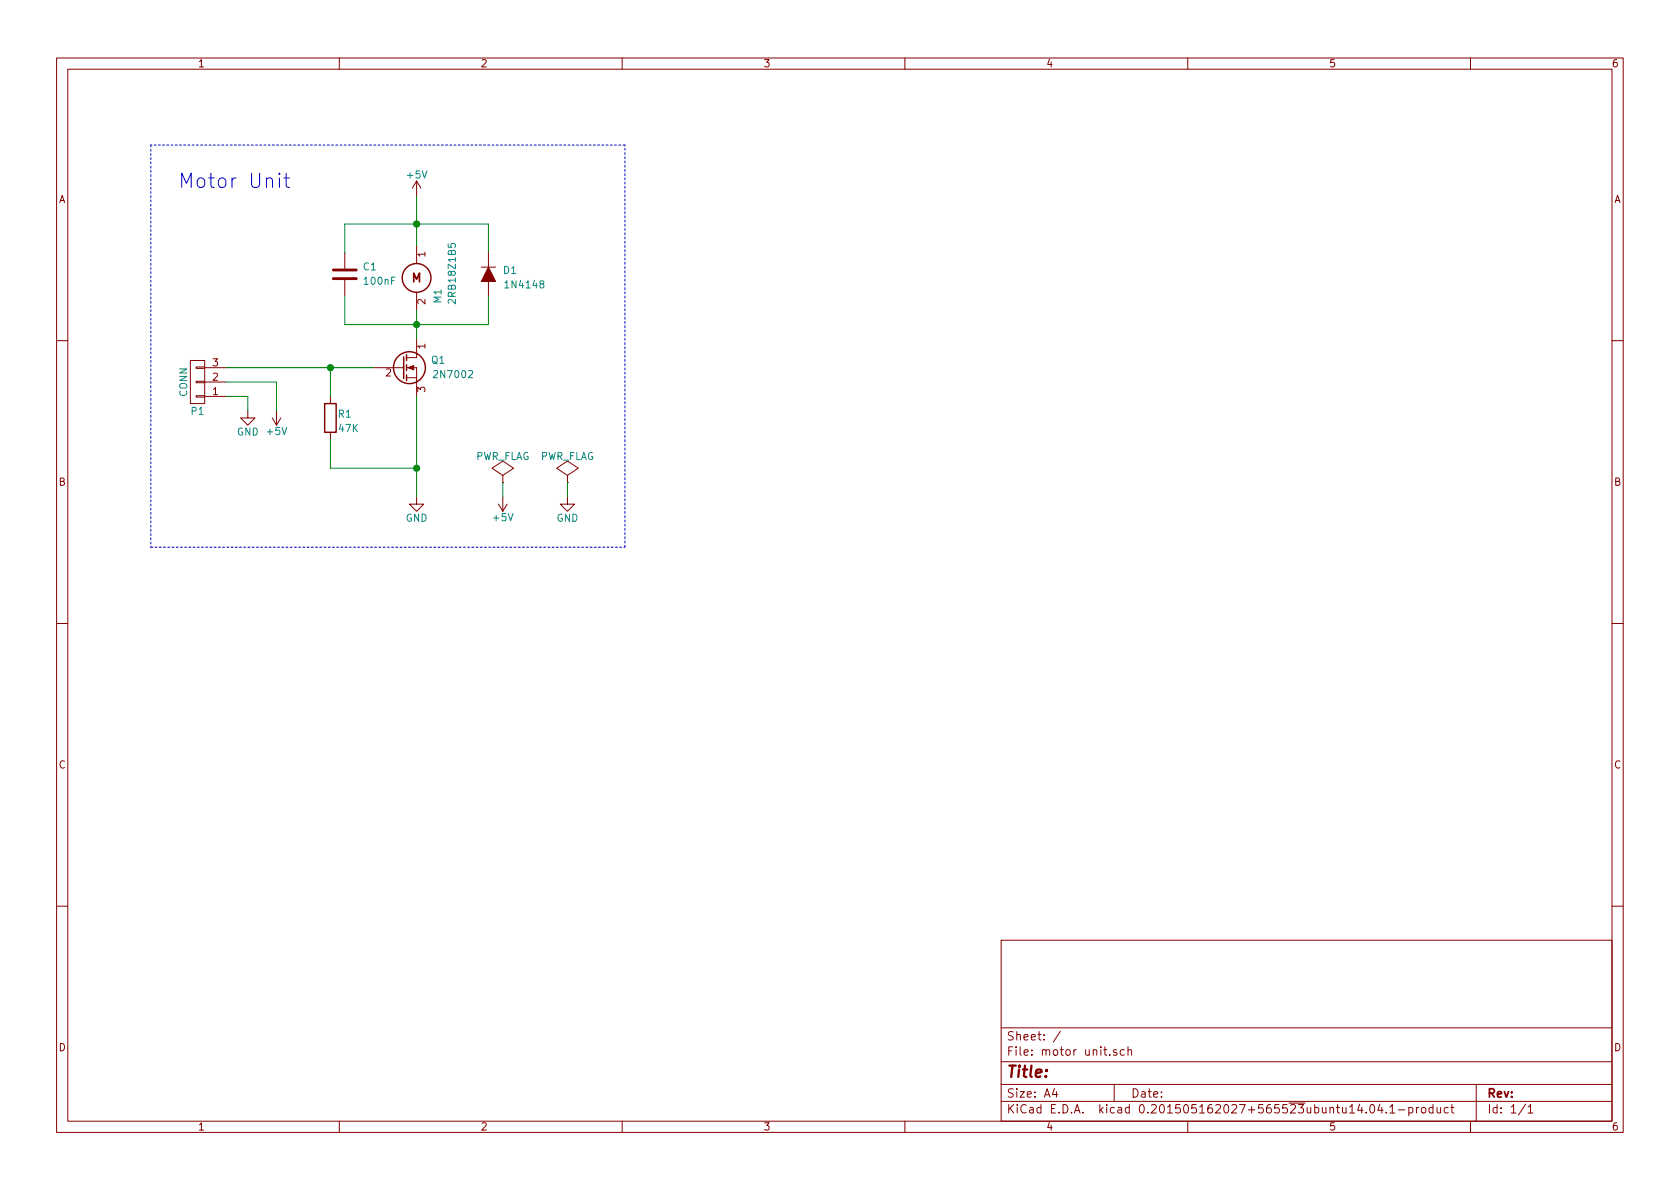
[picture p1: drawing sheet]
<svg xmlns="http://www.w3.org/2000/svg" width="297mm" height="210mm" viewBox="0 0 297 210" stroke-linecap="round" stroke-linejoin="round" font-family="sans-serif">
<g fill="none" stroke="#840000" stroke-width=".18">
<path d="M10 10.3h277v189.9h-277zM12 12.2h273v186.1h-273zM60 10.3v1.9M110 10.3v1.9M160 10.3v1.9M210 10.3v1.9M260 10.3v1.9M73.7 32v2.5M73.7 32l-.8 1.3M73.7 32l.7 1.3M61 44.7v2.8M61 49.5v2.8"/>
<path d="M73.7 59.9v3.3h-1.8M73.7 43.4v3.1M73.7 51.8v3.1M85.1 47.2h2.5M86.4 44.7v2.5M86.4 49.8v2.5M10 60.2h2M33.7 63.7h2.5v7.7h-2.5zM34.7 64.9h1.5v.2h-1.5zM34.7 67.4h1.5v.3h-1.5zM34.7 70h1.5v.2h-1.5zM36.2 65h3.8"/>
<path d="M36.2 70.1h3.8M36.2 67.6h3.8M43.8 72.6v1.3h1.3l-1.3 1.3-1.3-1.3h1.3M48.1 73.9l.8 1.3M48.9 72.6v2.6M49.7 73.9l-.8 1.3M58.4 70.1v1.3M58.4 76.4v1.3M66 65h5.4M71.9 66.8h1.8M71.9 65h1.8v5.1M285 60.2h2"/>
<path d="M73.7 87.9v1.2h1.2l-1.2 1.3-1.3-1.3h1.3M88.1 89.1l.8 1.3M88.9 85.3h.1M88.9 84.1l1.9-1.3-1.9-1.3-1.9 1.3 1.9 1.3v1.2M88.9 87.9v2.5M89.7 89.1l-.8 1.3M100.3 85.3h.1M100.3 84.1l1.9-1.3-1.9-1.3-1.9 1.3 1.9 1.3v1.2M100.3 87.9v1.2h1.3l-1.3 1.3-1.2-1.3h1.2M10 110.3h2M285 110.3h2M10 160.2h2"/>
<path d="M177 166.3h108v32h-108zM285 160.2h2M60 198.3v1.9M110 198.3v1.9M160 198.3v1.9M177 194.8h108M177 191.8h108M177 187.8h108M177 181.8h108M186.4 192.5l-.3 1h.9M186.8 193v1M187.5 182.3l-1.3 2"/>
<path d="M196.2 186.5v.1M197 191.8v3M197.4 185.7a.37 .37 0 0 0-.6 .1l.1 .2 .5 .2 .1 .1-.2 .3-.5-.1M198.8 185.7l-.5-.1-.2 .3v.6l.2 .1 .5-.1M199.4 185.7l.2-.1 .4 .1 .1 .9M199.4 185.1v1.5M210 198.3v1.9M242.3 195.5l.2-.2a.81 .81 0 0 1 .6 .6 .81 .81 0 0 1-.3 .8l-.1 .1a.79 .79 0 0 1-.4-1.3zM244 195.2l-.4 1.1h1M244.3 195.8v1M245.1 196.7v.1M245.7 195.8l.5-.5v1.5"/>
<path d="M245.7 196.8h.9M247.2 196.3h1.2M249.1 195.9l.4-.1 .3 .3-.1 .6h-.6M249.1 195.8v1.5M250.4 195.8v1M250.9 195.8l-.5 .3M251.4 196l.2-.2 .4 .2 .1 .5-.1 .2-.4 .1-.2-.1zM253.4 195.9l-.5-.1-.2 .3v.6l.2 .1 .5-.1M253.4 195.3v1.5M254.1 195.8l.1 .9 .3 .1 .2-.1M254.7 195.8v1M256.1 195.9l-.5-.1-.3 .3 .1 .6 .2 .1 .5-.1"/>
<path d="M256.5 195.8h.6M256.7 195.3v1.3l.4 .2M260 198.3v1.9M261 191.8v6.5M269.7 195.2l-1.2 2M270.2 195.8l.4-.5v1.5M270.2 196.8h.8"/>
</g>
<g fill="none" stroke="#840000" stroke-width=".25">
<path d="M57.4 71.4h2v5h-2zM71.4 63.1v3.8M71.9 62.7v1M71.9 64.5v1M71.9 66.3v1"/>
<circle cx="73.7" cy="49.1" r="2.54"/>
<circle cx="72.4" cy="65" r="2.82"/>
</g>
<path d="M58.9 49.3h4.1M58.9 47.7h4.1" fill="none" stroke="#840000" stroke-width=".51"/>
<g fill="#840000" stroke="#840000" stroke-width=".18">
<path d="M72.1 65l1.1-.4v.8z"/>
<path d="M86.4 47.2l1.2 2.6h-2.5z"/>
</g>
<path d="M73.7 34.5v8.9M61 44.7v-5.1h25.4v5.1M61 52.3v5.1h25.4v-5.1M73.7 54.9v5M40 67.6h8.9v5M40 70.1h3.8v2.5M40 65h26M58.4 65v5.1M58.4 77.7v5.1h15.3M73.7 70.1v17.8M88.9 85.3v2.6M100.3 85.3v2.6" fill="none" stroke="#008400" stroke-width=".18"/>
<g fill="#008400" stroke="#008400" stroke-width=".25">
<circle cx="73.7" cy="39.6" r=".51"/>
<circle cx="73.7" cy="57.4" r=".51"/>
<circle cx="58.4" cy="65" r=".51"/>
<circle cx="73.7" cy="82.8" r=".51"/>
</g>
<path d="M79.2 43.1v.6l.6 .1-.1-.2 .1-.5h.6l.1 .2-.1 .5" fill="none" stroke="#008484" stroke-width=".18"/>
<path d="M32.1 33.1v-2.5l.9 1.8 .8-1.8v2.5" fill="none" stroke="#0000c2" stroke-width=".18"/>
<path d="M26.7 25.6v71.2M110.5 25.6h-83.8M26.7 96.8h83.8M110.5 96.8v-71.2" fill="none" stroke="#0000c2" stroke-width=".18" stroke-dasharray=".3 .4"/>
<text font-size="3.5" fill="#0000c2" x="33.9" y="33.3">Motor Unit</text>
<text font-size="2.8" fill="#840000" x="178" y="190.5">Title:</text>
<g font-size="2.1" fill="#840000">
<text x="72.8" y="49.9">M</text>
<text x="178" y="184">Sheet: /</text>
<text x="178" y="186.7">File: motor unit.sch</text>
<text x="178" y="196.9">KiCad E.D.A. kicad 0.201505162027+565523ubuntu14.04.1-product</text>
<text x="178" y="194.1">Size: A4</text>
<text x="200" y="194.1">Date:</text>
<text x="263" y="194.1">Rev:</text>
<text x="263" y="196.9">Id: 1/1</text>
</g>
<g font-size="1.8" fill="#840000">
<text x="35" y="11.9">1</text>
<text x="85" y="11.9">2</text>
<text x="135" y="11.9">3</text>
<text x="185" y="11.9">4</text>
<text x="235" y="11.9">5</text>
<text x="285" y="11.9">6</text>
<text x="10.4" y="35.9">A</text>
<text x="285.4" y="35.9">A</text>
<text x="75.2" y="45.4" transform="rotate(-90 75.2 45.4)">1</text>
<text x="75.2" y="53.8" transform="rotate(-90 75.2 53.8)">2</text>
<text x="37.6" y="64.8">3</text>
<text x="75.2" y="61.7" transform="rotate(-90 75.2 61.7)">1</text>
<text x="37.6" y="69.8">1</text>
<text x="37.6" y="67.3">2</text>
<text x="68.2" y="66.5">2</text>
<text x="75.2" y="69.3" transform="rotate(-90 75.2 69.3)">3</text>
<text x="10.4" y="85.9">B</text>
<text x="285.4" y="85.9">B</text>
<text x="10.4" y="135.9">C</text>
<text x="285.4" y="135.9">C</text>
<text x="10.4" y="185.9">D</text>
<text x="285.4" y="185.9">D</text>
<text x="35" y="199.9">1</text>
<text x="85" y="199.9">2</text>
<text x="135" y="199.9">3</text>
<text x="185" y="199.9">4</text>
<text x="235" y="199.9">5</text>
<text x="285" y="199.9">6</text>
</g>
<g font-size="1.8" fill="#008484">
<text x="72.1" y="31.5">+5V</text>
<text x="64.3" y="47.8">C1</text>
<text x="64.5" y="50.3">100nF</text>
<text x="78" y="53.6" transform="rotate(-90 78 53.6)">M1</text>
<text x="80.6" y="53.3" transform="rotate(-90 80.6 53.3)">2RB18Z1B5</text>
<text x="89.1" y="48.4">D1</text>
<text x="89.6" y="51">1N4148</text>
<text x="76.3" y="64.3">Q1</text>
<text x="33.1" y="70.1" transform="rotate(-90 33.1 70.1)">CONN</text>
<text x="77" y="66.8">2N7002</text>
<text x="33.9" y="73.3">P1</text>
<text x="41.9" y="77">GND</text>
<text x="47.3" y="76.9">+5V</text>
<text x="59.8" y="73.8">R1</text>
<text x="60" y="76.4">47K</text>
<text x="83.9" y="81.3">PWR_FLAG</text>
<text x="95.4" y="81.3">PWR_FLAG</text>
<text x="71.7" y="92.2">GND</text>
<text x="87.3" y="92.1">+5V</text>
<text x="98.4" y="92.2">GND</text>
</g>
</svg>
